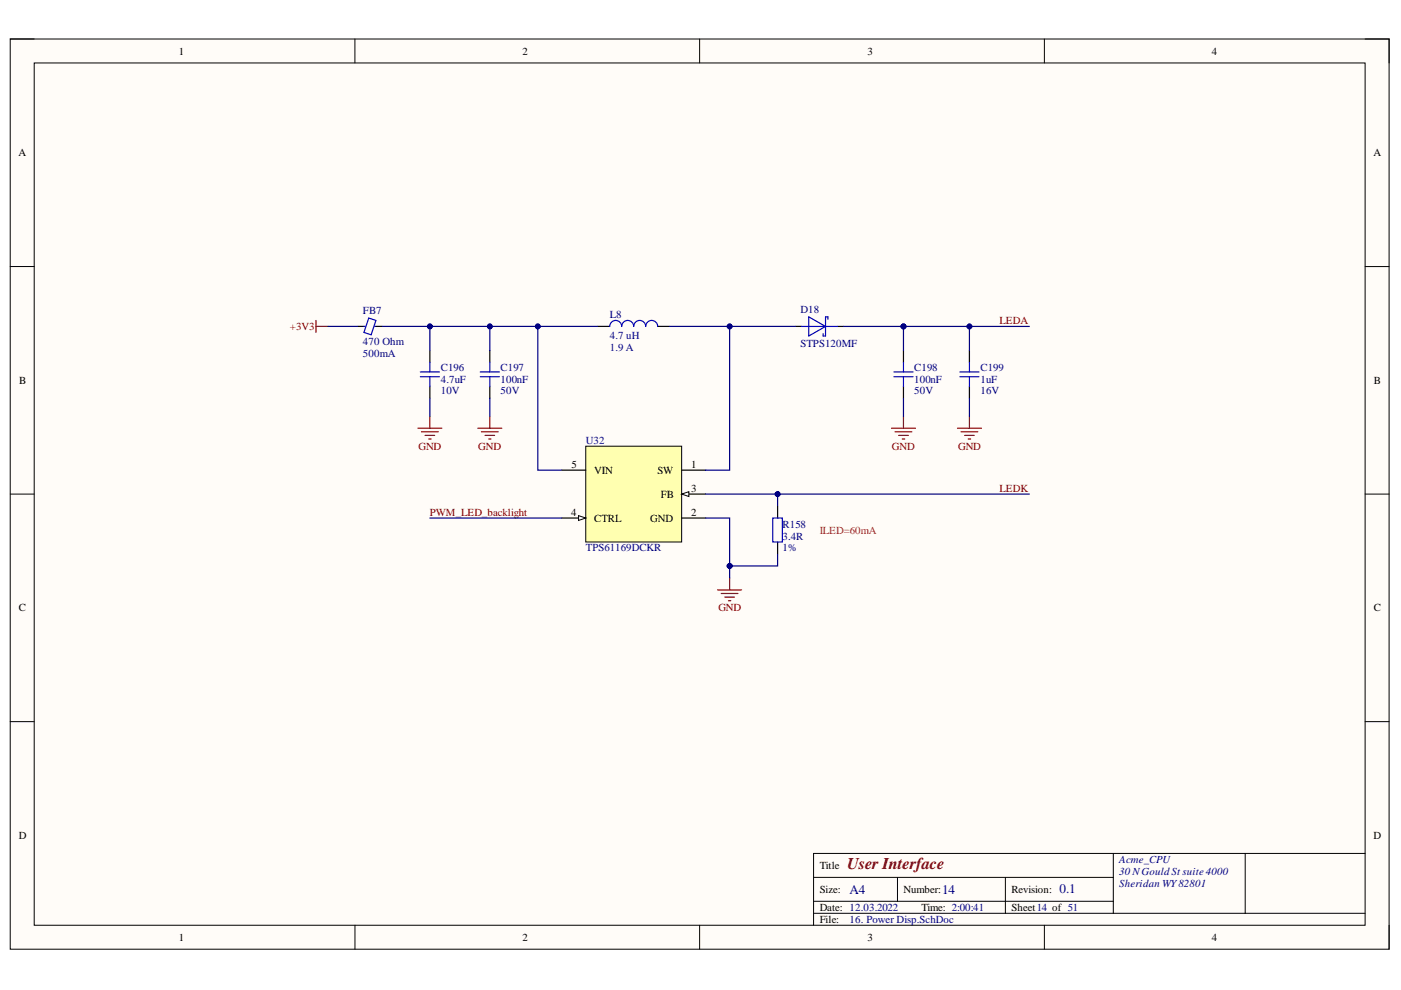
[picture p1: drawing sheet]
<svg xmlns="http://www.w3.org/2000/svg" width="297mm" height="210mm" viewBox="0 0 297 210" stroke-linecap="round" stroke-linejoin="round" font-family="sans-serif">
<path d="M2.2 8.3h292.3v193h-292.3z" fill-rule="evenodd" fill="#fffcf8"/>
<path d="M2.2 8.3h292.3v193h-292.3z" fill="none" stroke="#000" stroke-width=".21"/>
<path d="M7.3 13.3h282.1v182.9h-282.1z" fill-rule="evenodd" fill="#fffcf8"/>
<g fill="none" stroke="#000" stroke-width=".21">
<path d="M2.2 8.3h5.1M7.3 13.3h282.1v182.9h-282.1zM75.3 8.3v5M148.3 8.3v5M221.4 8.3v5M289.4 8.3h5.1v5M2.2 56.5h5.1M289.4 56.5h5.1M2.2 104.8h5.1M289.4 104.8h5.1M2.2 153h5.1M289.4 153h5.1"/>
<path d="M75.3 196.2v5.1M148.3 196.2v5.1M172.5 186h63.5M172.5 193.6h116.9M172.5 191.1h63.5M190.3 186v5.1M213.2 186v7.6M221.4 196.2v5.1M236 180.9v12.7M264 180.9v12.7M289.4 180.9h-116.9v15.3M294.5 196.2v5.1"/>
</g>
<path d="M124.2 94.6h20.3v20.3h-20.3z" fill-rule="evenodd" fill="#ffffb0"/>
<path d="M124.2 94.6h20.3v20.3h-20.3z" fill="none" stroke="#000" stroke-width=".21"/>
<path d="M144.5 99.7h5.1M144.5 109.8h5.1M144.5 104.8h5.1" fill="none" stroke="#000" stroke-width=".25"/>
<path d="M144.5 104.8l1.6-.5v1z" fill="#f8fcff"/>
<path d="M144.5 104.8l1.6-.5v1z" fill="none" stroke="#000" stroke-width=".21"/>
<path d="M119.1 109.8h5.1" fill="none" stroke="#000" stroke-width=".25"/>
<path d="M122.7 109.3l1.5 .5-1.5 .5z" fill="#f8fcff"/>
<path d="M122.7 109.3l1.5 .5-1.5 .5z" fill="none" stroke="#000" stroke-width=".21"/>
<g fill="none" stroke="#000" stroke-width=".25">
<path d="M75.9 69.2h1.3M79.7 69.2h1.3M91.1 74.3v2.5M103.9 74.3v2.5M126.7 69.2h2.6M139.4 69.2h2.6M168.7 69.2h1.2M177.6 69.2h1.2M191.6 74.3v2.5M205.5 74.3v2.5M91.1 81.9v2.5M103.9 81.9v2.5"/>
<path d="M119.1 99.7h5.1M191.6 81.9v2.6M205.5 81.9v2.6M164.9 107.3v2.5M164.9 114.9v2.6"/>
</g>
<g fill="none" stroke="#00f" stroke-width=".25">
<path d="M77.2 69.2h.2M78.2 67.4l1.5 .5-1 3.1-1.5-.5zM79.4 69.2h.3M89.1 78.9h4.1M89.1 79.9h4.1M91.1 76.8v2.1M91.1 79.9v2M101.8 78.9h4.1M101.8 79.9h4.1M103.9 76.8v2.1M103.9 79.9v2M129.3 69.2a1.27 1.27 0 0 1 1.2-1.3 1.27 1.27 0 0 1 1.3 1.3 1.27 1.27 0 0 1 1.3-1.3 1.27 1.27 0 0 1 1.3 1.3 1.27 1.27 0 0 1 1.2-1.3 1.27 1.27 0 0 1 1.3 1.3 1.27 1.27 0 0 1 1.3-1.3 1.27 1.27 0 0 1 1.2 1.3"/>
<path d="M169.9 69.2h7.7M171.5 67.2v4l3.5-2-3.5-2M175.5 67.7v-.5h-.5v4h-.5v-.5M189.5 78.9h4.1M189.5 79.9h4.1M191.6 76.8v2.1M191.6 79.9v2M203.5 78.9h4.1M203.5 79.9h4.1M205.5 76.8v2.1M205.5 79.9v2M163.8 109.8h2.1v5.1h-2.1z"/>
</g>
<g fill="none" stroke="#800000" stroke-width=".25">
<path d="M67 67.9v2.6M67 69.2h2.5M88.6 90.8h5.1M89.4 91.6h3.5M90.1 92.3h2.1M90.9 93.1h.5M91.1 88.3v2.5M101.3 90.8h5.1M102.1 91.6h3.5M102.8 92.3h2.1M103.6 93.1h.5M103.9 88.3v2.5"/>
<path d="M189 90.8h5.1M189.8 91.6h3.5M190.5 92.3h2.1M191.3 93.1h.5M191.6 88.3v2.5M203 90.8h5.1M203.8 91.6h3.5M204.5 92.3h2.1M205.3 93.1h.5M205.5 88.3v2.5M152.2 125.1h5M152.9 125.8h3.6"/>
<path d="M153.7 126.6h2M154.4 127.4h.5M154.7 122.5v2.6"/>
</g>
<path d="M69.5 69.2h6.4M191.6 69.2v5.1M91.1 109.8h28" fill="none" stroke="#000080" stroke-width=".25"/>
<circle cx="191.6" cy="69.2" r=".51" fill="#000080"/>
<circle cx="191.6" cy="69.2" r=".51" fill="none" stroke="#000080" stroke-width=".21"/>
<path d="M149.6 109.8h5.1v10.2" fill="none" stroke="#000080" stroke-width=".25"/>
<circle cx="154.7" cy="120" r=".51" fill="#000080"/>
<circle cx="154.7" cy="120" r=".51" fill="none" stroke="#000080" stroke-width=".21"/>
<path d="M164.9 117.5v2.5h-10.2" fill="none" stroke="#000080" stroke-width=".25"/>
<circle cx="154.7" cy="120" r=".51" fill="#000080"/>
<circle cx="154.7" cy="120" r=".51" fill="none" stroke="#000080" stroke-width=".21"/>
<path d="M154.7 120v2.5" fill="none" stroke="#000080" stroke-width=".25"/>
<circle cx="154.7" cy="120" r=".51" fill="#000080"/>
<circle cx="154.7" cy="120" r=".51" fill="none" stroke="#000080" stroke-width=".21"/>
<path d="M164.9 104.8v2.5" fill="none" stroke="#000080" stroke-width=".25"/>
<circle cx="164.9" cy="104.8" r=".51" fill="#000080"/>
<circle cx="164.9" cy="104.8" r=".51" fill="none" stroke="#000080" stroke-width=".21"/>
<path d="M178.8 69.2h12.8" fill="none" stroke="#000080" stroke-width=".25"/>
<circle cx="191.6" cy="69.2" r=".51" fill="#000080"/>
<circle cx="191.6" cy="69.2" r=".51" fill="none" stroke="#000080" stroke-width=".21"/>
<path d="M142 69.2h12.7v30.5h-5.1" fill="none" stroke="#000080" stroke-width=".25"/>
<circle cx="154.7" cy="69.2" r=".51" fill="#000080"/>
<circle cx="154.7" cy="69.2" r=".51" fill="none" stroke="#000080" stroke-width=".21"/>
<path d="M154.7 69.2h14" fill="none" stroke="#000080" stroke-width=".25"/>
<circle cx="154.7" cy="69.2" r=".51" fill="#000080"/>
<circle cx="154.7" cy="69.2" r=".51" fill="none" stroke="#000080" stroke-width=".21"/>
<path d="M91.1 69.2v5.1" fill="none" stroke="#000080" stroke-width=".25"/>
<circle cx="91.1" cy="69.2" r=".51" fill="#000080"/>
<circle cx="91.1" cy="69.2" r=".51" fill="none" stroke="#000080" stroke-width=".21"/>
<path d="M103.9 69.2v5.1" fill="none" stroke="#000080" stroke-width=".25"/>
<circle cx="103.9" cy="69.2" r=".51" fill="#000080"/>
<circle cx="103.9" cy="69.2" r=".51" fill="none" stroke="#000080" stroke-width=".21"/>
<path d="M114 69.2v30.5h5.1" fill="none" stroke="#000080" stroke-width=".25"/>
<circle cx="114" cy="69.2" r=".51" fill="#000080"/>
<circle cx="114" cy="69.2" r=".51" fill="none" stroke="#000080" stroke-width=".21"/>
<path d="M205.5 69.2v5.1M91.1 84.4v3.9M103.9 84.4v3.9M191.6 84.5v3.8" fill="none" stroke="#000080" stroke-width=".25"/>
<circle cx="205.5" cy="69.2" r=".51" fill="#000080"/>
<circle cx="205.5" cy="69.2" r=".51" fill="none" stroke="#000080" stroke-width=".21"/>
<path d="M81 69.2h45.7M205.5 84.5v3.8" fill="none" stroke="#000080" stroke-width=".25"/>
<circle cx="91.1" cy="69.2" r=".51" fill="#000080"/>
<circle cx="91.1" cy="69.2" r=".51" fill="none" stroke="#000080" stroke-width=".21"/>
<circle cx="103.9" cy="69.2" r=".51" fill="#000080"/>
<circle cx="103.9" cy="69.2" r=".51" fill="none" stroke="#000080" stroke-width=".21"/>
<circle cx="114" cy="69.2" r=".51" fill="#000080"/>
<circle cx="114" cy="69.2" r=".51" fill="none" stroke="#000080" stroke-width=".21"/>
<path d="M149.6 104.8h68.6" fill="none" stroke="#000080" stroke-width=".25"/>
<circle cx="164.9" cy="104.8" r=".51" fill="#000080"/>
<circle cx="164.9" cy="104.8" r=".51" fill="none" stroke="#000080" stroke-width=".21"/>
<path d="M191.6 69.2h26.6" fill="none" stroke="#000080" stroke-width=".25"/>
<circle cx="191.6" cy="69.2" r=".51" fill="#000080"/>
<circle cx="191.6" cy="69.2" r=".51" fill="none" stroke="#000080" stroke-width=".21"/>
<circle cx="205.5" cy="69.2" r=".51" fill="#000080"/>
<circle cx="205.5" cy="69.2" r=".51" fill="none" stroke="#000080" stroke-width=".21"/>
<text font-size="3.5" fill="#800000" x="179.6" y="184.3">User Interface</text>
<g font-size="2.8" fill="#000080">
<text x="180.1" y="189.5">A4</text>
<text x="199.8" y="189.5">14</text>
<text x="224.6" y="189.2">0.1</text>
</g>
<g font-size="2.3">
<text x="37.9" y="11.6">1</text>
<text x="110.8" y="11.6">2</text>
<text x="183.9" y="11.6">3</text>
<text x="256.9" y="11.6">4</text>
<text x="3.9" y="33.1">A</text>
<text x="291.2" y="33.1">A</text>
<text x="4.1" y="81.4">B</text>
<text x="291.3" y="81.4">B</text>
<text x="121.2" y="99.2">5</text>
<text x="126" y="100.4">VIN</text>
<text x="139.4" y="100.4">SW</text>
<text x="146.6" y="99.2">1</text>
<text x="140.1" y="105.5">FB</text>
<text x="146.6" y="104.3">3</text>
<text x="121.1" y="109.3">4</text>
<text x="126" y="110.6">CTRL</text>
<text x="137.8" y="110.6">GND</text>
<text x="146.6" y="109.3">2</text>
<text x="4" y="129.6">C</text>
<text x="291.3" y="129.6">C</text>
<text x="4" y="177.8">D</text>
<text x="291.2" y="177.8">D</text>
<text x="173.8" y="184.3">Title</text>
<text x="173.8" y="189.3">Size:</text>
<text x="191.6" y="189.3">Number:</text>
<text x="214.5" y="189.3">Revision:</text>
<text x="173.8" y="193.1">Date: 12.03.2022</text>
<text x="173.8" y="195.7">File:</text>
<text x="195.4" y="193.1">Time: 2:00:41</text>
<text x="214.5" y="193.1">Sheet14 of 51</text>
<text x="37.9" y="199.5">1</text>
<text x="110.8" y="199.5">2</text>
<text x="183.9" y="199.5">3</text>
<text x="256.9" y="199.5">4</text>
</g>
<g font-size="2.3" fill="#800000">
<text x="61.5" y="70">+3V3</text>
<text x="211.9" y="68.7">LEDA</text>
<text x="88.7" y="95.4">GND</text>
<text x="101.4" y="95.4">GND</text>
<text x="189.1" y="95.4">GND</text>
<text x="203.1" y="95.4">GND</text>
<text x="211.9" y="104.3">LEDK</text>
<text x="91.2" y="109.3">PWM_LED_backlight</text>
<text x="152.3" y="129.6">GND</text>
</g>
<g font-size="2.3" fill="#000080">
<text x="77" y="66.7">FB7</text>
<text x="129.3" y="72">4.7 uH</text>
<text x="129.3" y="67.4">L8</text>
<text x="169.7" y="66.4">D18</text>
<text x="77" y="73.2">470 Ohm</text>
<text x="77" y="75.8">500mA</text>
<text x="129.3" y="74.5">1.9 A</text>
<text x="169.7" y="73.5">STPS120MF</text>
<text x="93.5" y="81.1">4.7uF</text>
<text x="93.5" y="83.6">10V</text>
<text x="93.5" y="78.6">C196</text>
<text x="106.1" y="81.1">100nF</text>
<text x="106.1" y="83.6">50V</text>
<text x="106.1" y="78.6">C197</text>
<text x="193.8" y="81.1">100nF</text>
<text x="193.8" y="83.6">50V</text>
<text x="193.8" y="78.6">C198</text>
<text x="207.9" y="81.1">1uF</text>
<text x="207.9" y="83.6">16V</text>
<text x="207.9" y="78.6">C199</text>
<text x="124.2" y="94.1">U32</text>
<text x="165.9" y="111.9">R158</text>
<text x="124.2" y="116.9">TPS61169DCKR</text>
<text x="165.9" y="114.4">3.4R</text>
<text x="165.9" y="116.9">1%</text>
<text x="237.3" y="183">Acme_CPU</text>
<text x="237.3" y="185.5">30 NGould St suite 4000</text>
<text x="237.3" y="188.1">Sheridan WY82801</text>
<text x="180.1" y="195.7">16. Power Disp.SchDoc</text>
</g>
<text font-size="2.3" fill="#ee0e22" x="173.8" y="113.1">ILED=60mA</text>
</svg>
